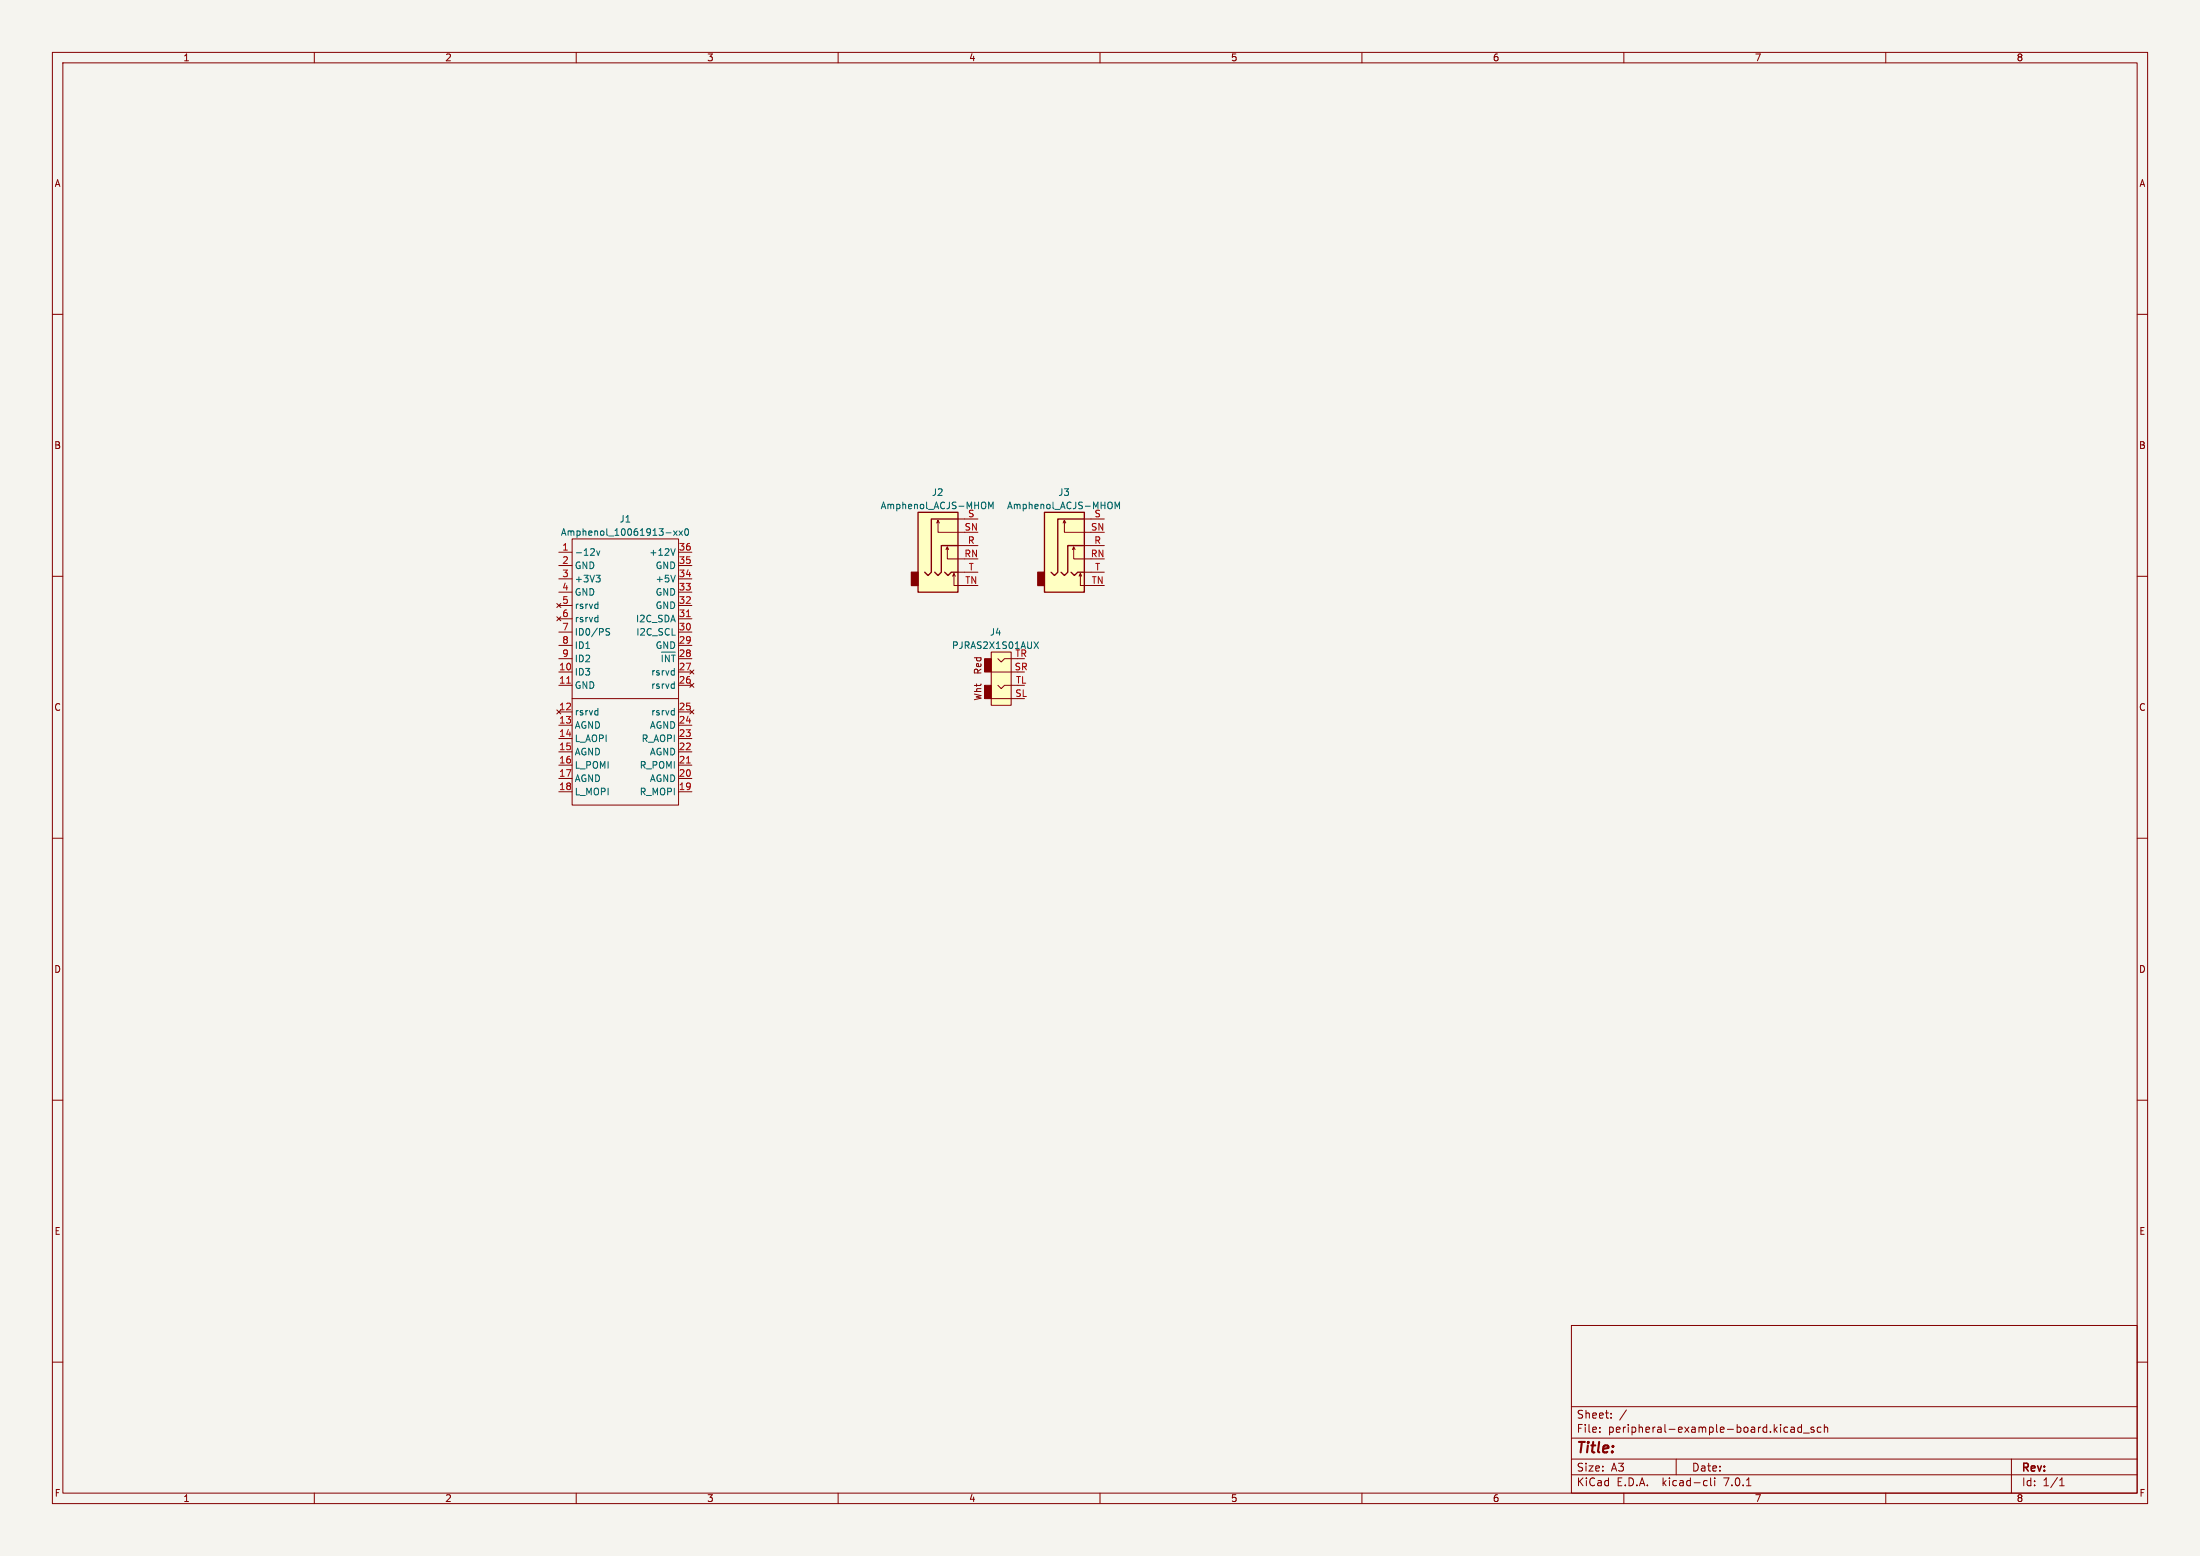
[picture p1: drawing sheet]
<svg xmlns="http://www.w3.org/2000/svg" width="420mm" height="297mm" viewBox="0 0 420 297" stroke-linecap="round" stroke-linejoin="round" font-family="sans-serif">
<path d="M0 0h420v297h-420z" fill="#f5f4ef" stroke="#f5f4ef" stroke-width=".19"/>
<g fill="none" stroke="#840000" stroke-width=".19">
<path d="M10 10h400v277h-400zM12 12h396v273h-396zM60 10v2M110 10v2M160 10v2M210 10v2M260 10v2M310 10v2M360 10v2M10 60h2M408 60h2M178.8 99.8l.3-.5v2.3h5"/>
<path d="M179.1 99.3l.2 .5M182.9 99.1h3.8M202.9 99.8l.3-.5v2.3h5.1M203.2 99.3l.3 .5M207 99.1h3.8M10 110h2M106.3 115.2l.8 .8M106.3 117.7l.8 .8M106.7 105.4h2.5M106.7 108h2.5M106.7 110.5h2.5M106.7 118.1h2.5"/>
<path d="M106.7 115.6h2.5M106.7 113h2.5M107.1 115.2l-.8 .8M107.1 117.7l-.8 .8M109.2 102.9h20.3v50.8h-20.3zM129.5 105.4h2.6M129.5 108h2.6M129.5 110.5h2.6M129.5 118.1h2.6M129.5 115.6h2.6M129.5 113h2.6M180.6 104.9l.2-.5v2.3h3.3"/>
<path d="M180.8 104.4l.3 .5M181.9 110l.2-.5v2.3h2M182.1 109.5l.3 .5M182.9 104.1h3.8M182.9 109.2h3.8M204.7 104.9l.3-.5v2.3h3.3M205 104.4l.2 .5M206 110l.2-.5v2.3h2.1M206.2 109.5l.3 .5M207 104.1h3.8M207 109.2h3.8M408 110h2"/>
<path d="M106.3 135.5l.8 .8M106.7 128.3h2.5M106.7 130.8h2.5M106.7 135.9h2.5M106.7 138.4h2.5M106.7 125.7h2.5M106.7 123.2h2.5M106.7 120.7h2.5M107.1 135.5l-.8 .8M109.2 133.4h20.3M129.5 128.3h2.6M129.5 130.8h2.6"/>
<path d="M129.5 135.9h2.6M129.5 138.4h2.6M129.5 125.7h2.6M129.5 123.2h2.6M129.5 120.7h2.6M131.7 135.5l.8 .8M131.7 130.4l.8 .8M131.7 127.9l.8 .8M132.5 135.5l-.8 .8M132.5 130.4l-.8 .8M132.5 127.9l-.8 .8M189.2 124.5h3.8v10.1h-3.8z"/>
<path d="M189.2 133.4h5.1M189.2 128.3h5.1M190.5 130.8l.6 .6 .7-.6h2.5M190.5 125.7l.6 .7 .7-.7h2.5M10 160h2M106.7 141h2.5M106.7 143.5h2.5M106.7 146.1h2.5M106.7 148.6h2.5M106.7 151.1h2.5M129.5 141h2.6M129.5 143.5h2.6"/>
<path d="M129.5 146.1h2.6M129.5 148.6h2.6M129.5 151.1h2.6M408 160h2M10 210h2M408 210h2M10 260h2M300 253h108v32h-108zM408 260h2M300 278.5h108M300 274.5h108M300 268.5h108"/>
<path d="M305.4 273.3v.1M305.4 272.5v.1M307.6 270.6v.1M307.6 269.8v.1M310.5 269.1l-1.3 2M320 278.5v3M341.9 272.5h.6l.1 .9M342.6 272.8h-.5a.29 .29 0 0 0-.3 .3 .29 .29 0 0 0 .3 .3l.5-.1M343.9 272.5l-.4-.1-.3 .3 .1 .6h.6M343.9 271.9v1.5M344.3 273.5h1.1M346.3 272.5l-.4-.1-.2 .2 .1 .2 .5 .2v.3h-.6"/>
<path d="M347.6 272.5l-.4-.1-.3 .3 .2 .6h.5M348.3 272.5l.2-.1 .3 .1 .1 .9M348.3 271.9v1.5M384 278.5v6.5M60 285v2M110 285v2M160 285v2M210 285v2M260 285v2M300 281.5h108M310 285v2M325.5 282.6l.4 .1"/>
<path d="M325.9 283.5l-.4 .1M326.6 282.1v1.3l.2 .2M327.3 282.1v.1M327.3 282.6v1M333.4 283.6h.9M360 285v2M393.2 283.6h.9M393.2 282.5l.4-.4v1.5"/>
</g>
<g fill="#ffffc2" stroke="#ffffc2" stroke-width=".19">
<path d="M199.4 97.8h7.6v15.2h-7.6z"/>
<path d="M189.2 124.5h3.8v10.1h-3.8z"/>
<path d="M175.3 97.8h7.6v15.2h-7.6z"/>
</g>
<g fill="#840000" stroke="#840000" stroke-width=".25">
<path d="M198.1 109.2h1.3v2.6h-1.3z"/>
<path d="M174 109.2h1.3v2.6h-1.3z"/>
</g>
<path d="M175.3 97.8h7.6v15.2h-7.6zM182.9 99.1h-5.1v10.1l-.6 .7-.7-.7M199.4 97.8h7.6v15.2h-7.6zM207 99.1h-5.1v10.1l-.6 .7-.6-.7M180.3 109.2l.7 .7 .6-.7h1.3M182.9 104.1h-3.2v5.1l-.6 .7-.7-.7M204.5 109.2l.6 .7 .6-.7h1.3M207 104.1h-3.2v5.1l-.6 .7-.6-.7" fill="none" stroke="#840000" stroke-width=".25"/>
<g fill="none" stroke="#006464" stroke-width=".19">
<path d="M188.7 97.1v-1.3l.5 .9 .4-.9v1.3M212.9 97.1v-1.3l.4 .9 .4-.9v1.3M113.8 109.8h.8l-.5 .5M113.9 105.2l.3 .8 .3-.8M114.4 110.4l.2 .1-.2 .5M127.2 101.7h.9M128.6 101.3l.7 .9M128.9 109.8l-.4 1.3M128.9 104.7l-.4 1.3M129.3 101.3l-.7 .9M129.6 101.3l.7 .9M130.3 101.3l-.7 .9"/>
<path d="M130.8 101l.2-.1a.68 .68 0 0 1 .5 .7 .68 .68 0 0 1-.5 .6l-.3-.5zM115.8 120.5l.6 .4-.1 .3h-.5M115.8 120h.6M126.4 125v1.3M127.8 125v1.3l-.8-1.3v1.3M128.2 125h.7M128.5 125v1.3M128.6 135.6l.1 .1M128.6 130.6h.1M128.6 128l.1 .1M128.7 127.6v1.3M128.7 130.1v1.3"/>
<path d="M128.7 135.2v1.3M128.7 136.4l-.1 .1M128.7 131.3l-.1 .1M128.7 128.8l-.1 .1M197.4 122.5l.8 1.3M198.2 122.5l-.8 1.3"/>
</g>
<g fill="#840000" stroke="#840000" stroke-width=".19">
<path d="M188 130.8h1.2v2.6h-1.2z"/>
<path d="M188 125.7h1.2v2.6h-1.2z"/>
</g>
<path d="M131.1 117.7h.7M108.2 130.4h.7M131.1 145.6h.7" fill="none" stroke="#a90000" stroke-width=".19"/>
<text font-size="2.8" fill="#840000" x="301" y="277.8">Title:</text>
<g font-size="2.1" fill="#840000">
<text x="301" y="273.6">File:</text>
<text x="301" y="270.9">Sheet:</text>
<text x="307" y="273.6">peripheral-example-board.kicad_sch</text>
<text x="301" y="281">Size:</text>
<text x="307.6" y="281">A3</text>
<text x="323" y="281">Date:</text>
<text x="386" y="281.2">Rev:</text>
<text x="301" y="283.8">KiCad</text>
<text x="308.6" y="283.8">E.D.A.</text>
<text x="317.4" y="283.8">kicad-cli</text>
<text x="329.2" y="283.8">7.0.1</text>
<text x="386" y="283.8">Id:</text>
<text x="390" y="283.8">1/1</text>
</g>
<g font-size="1.8" fill="#840000">
<text x="35" y="11.8">1</text>
<text x="85" y="11.8">2</text>
<text x="135" y="11.8">3</text>
<text x="185" y="11.8">4</text>
<text x="235" y="11.8">5</text>
<text x="285" y="11.8">6</text>
<text x="335" y="11.8">7</text>
<text x="385" y="11.8">8</text>
<text x="10.4" y="35.8">A</text>
<text x="408.4" y="35.8">A</text>
<text x="10.3" y="85.8">B</text>
<text x="408.3" y="85.8">B</text>
<text x="187.5" y="128.8" transform="rotate(-90 187.5 128.8)">Red</text>
<text x="10.3" y="135.8">C</text>
<text x="187.5" y="133.8" transform="rotate(-90 187.5 133.8)">Wht</text>
<text x="408.3" y="135.8">C</text>
<text x="10.3" y="185.8">D</text>
<text x="408.3" y="185.8">D</text>
<text x="10.4" y="235.8">E</text>
<text x="408.3" y="235.8">E</text>
<text x="10.4" y="285.8">F</text>
<text x="35" y="286.8">1</text>
<text x="85" y="286.8">2</text>
<text x="135" y="286.8">3</text>
<text x="185" y="286.8">4</text>
<text x="235" y="286.8">5</text>
<text x="285" y="286.8">6</text>
<text x="335" y="286.8">7</text>
<text x="385" y="286.8">8</text>
<text x="408.4" y="285.8">F</text>
</g>
<g font-size="1.8" fill="#006464">
<text x="177.9" y="94.8">J2</text>
<text x="202" y="94.8">J3</text>
<text x="118.2" y="99.9">J1</text>
<text x="168.1" y="97.3">Amphenol_ACJS-MHOM</text>
<text x="192.2" y="97.3">Amphenol_ACJS-MHOM</text>
<text x="107" y="102.4">Amphenol_10061913-xx0</text>
<text x="109.7" y="106.2">-12v</text>
<text x="123.8" y="106.2">+12V</text>
<text x="109.7" y="108.8">GND</text>
<text x="109.7" y="111.3">+3V3</text>
<text x="109.7" y="113.9">GND</text>
<text x="125" y="113.9">GND</text>
<text x="125" y="111.3">+5V</text>
<text x="125" y="108.8">GND</text>
<text x="109.7" y="116.4">rsrvd</text>
<text x="109.7" y="118.9">rsrvd</text>
<text x="121.3" y="118.9">I2C_SDA</text>
<text x="125" y="116.4">GND</text>
<text x="109.7" y="121.5">ID0/PS</text>
<text x="109.7" y="124">ID1</text>
<text x="121.3" y="121.5">I2C_SCL</text>
<text x="125" y="124">GND</text>
<text x="181.7" y="124">PJRAS2X1S01AUX</text>
<text x="188.9" y="121.5">J4</text>
<text x="193.8" y="125.5">TR</text>
<text x="109.7" y="129.1">ID3</text>
<text x="109.7" y="131.6">GND</text>
<text x="109.7" y="126.6">ID2</text>
<text x="124.2" y="131.6">rsrvd</text>
<text x="124.2" y="129.1">rsrvd</text>
<text x="109.7" y="136.7">rsrvd</text>
<text x="124.2" y="136.7">rsrvd</text>
<text x="109.7" y="139.3">AGND</text>
<text x="109.7" y="141.8">L_AOPI</text>
<text x="122.4" y="141.8">R_AOPI</text>
<text x="123.9" y="139.3">AGND</text>
<text x="109.7" y="144.3">AGND</text>
<text x="109.7" y="146.9">L_POMI</text>
<text x="109.7" y="149.4">AGND</text>
<text x="122" y="146.9">R_POMI</text>
<text x="123.9" y="149.4">AGND</text>
<text x="123.9" y="144.3">AGND</text>
<text x="109.7" y="152">L_MOPI</text>
<text x="122" y="152">R_MOPI</text>
</g>
<g font-size="1.8" fill="#a90000">
<text x="184.1" y="101.3">SN</text>
<text x="184.8" y="98.8">S</text>
<text x="208.2" y="101.3">SN</text>
<text x="208.9" y="98.8">S</text>
<text x="107.3" y="105.2">1</text>
<text x="107.3" y="107.7">2</text>
<text x="129.5" y="107.7">35</text>
<text x="129.5" y="105.2">36</text>
<text x="184.1" y="106.4">RN</text>
<text x="184.7" y="103.9">R</text>
<text x="208.2" y="106.4">RN</text>
<text x="208.9" y="103.9">R</text>
<text x="107.3" y="110.2">3</text>
<text x="107.3" y="112.8">4</text>
<text x="129.5" y="112.8">33</text>
<text x="129.5" y="110.2">34</text>
<text x="184.2" y="111.5">TN</text>
<text x="184.9" y="109">T</text>
<text x="208.3" y="111.5">TN</text>
<text x="209" y="109">T</text>
<text x="107.3" y="115.3">5</text>
<text x="107.3" y="117.9">6</text>
<text x="129.5" y="117.9">31</text>
<text x="129.5" y="115.3">32</text>
<text x="107.3" y="120.4">7</text>
<text x="107.3" y="122.9">8</text>
<text x="107.3" y="125.5">9</text>
<text x="129.5" y="125.5">28</text>
<text x="129.5" y="122.9">29</text>
<text x="129.5" y="120.4">30</text>
<text x="106.7" y="128">10</text>
<text x="106.7" y="130.6">11</text>
<text x="129.5" y="130.6">26</text>
<text x="129.5" y="128">27</text>
<text x="193.6" y="128">SR</text>
<text x="193.9" y="130.6">TL</text>
<text x="106.7" y="135.6">12</text>
<text x="129.5" y="135.6">25</text>
<text x="193.8" y="133.1">SL</text>
<text x="106.7" y="138.2">13</text>
<text x="106.7" y="140.7">14</text>
<text x="106.7" y="143.3">15</text>
<text x="129.5" y="143.3">22</text>
<text x="129.5" y="140.7">23</text>
<text x="129.5" y="138.2">24</text>
<text x="106.7" y="145.8">16</text>
<text x="106.7" y="148.3">17</text>
<text x="129.5" y="148.3">20</text>
<text x="129.5" y="145.8">21</text>
<text x="106.7" y="150.9">18</text>
<text x="129.5" y="150.9">19</text>
</g>
</svg>
